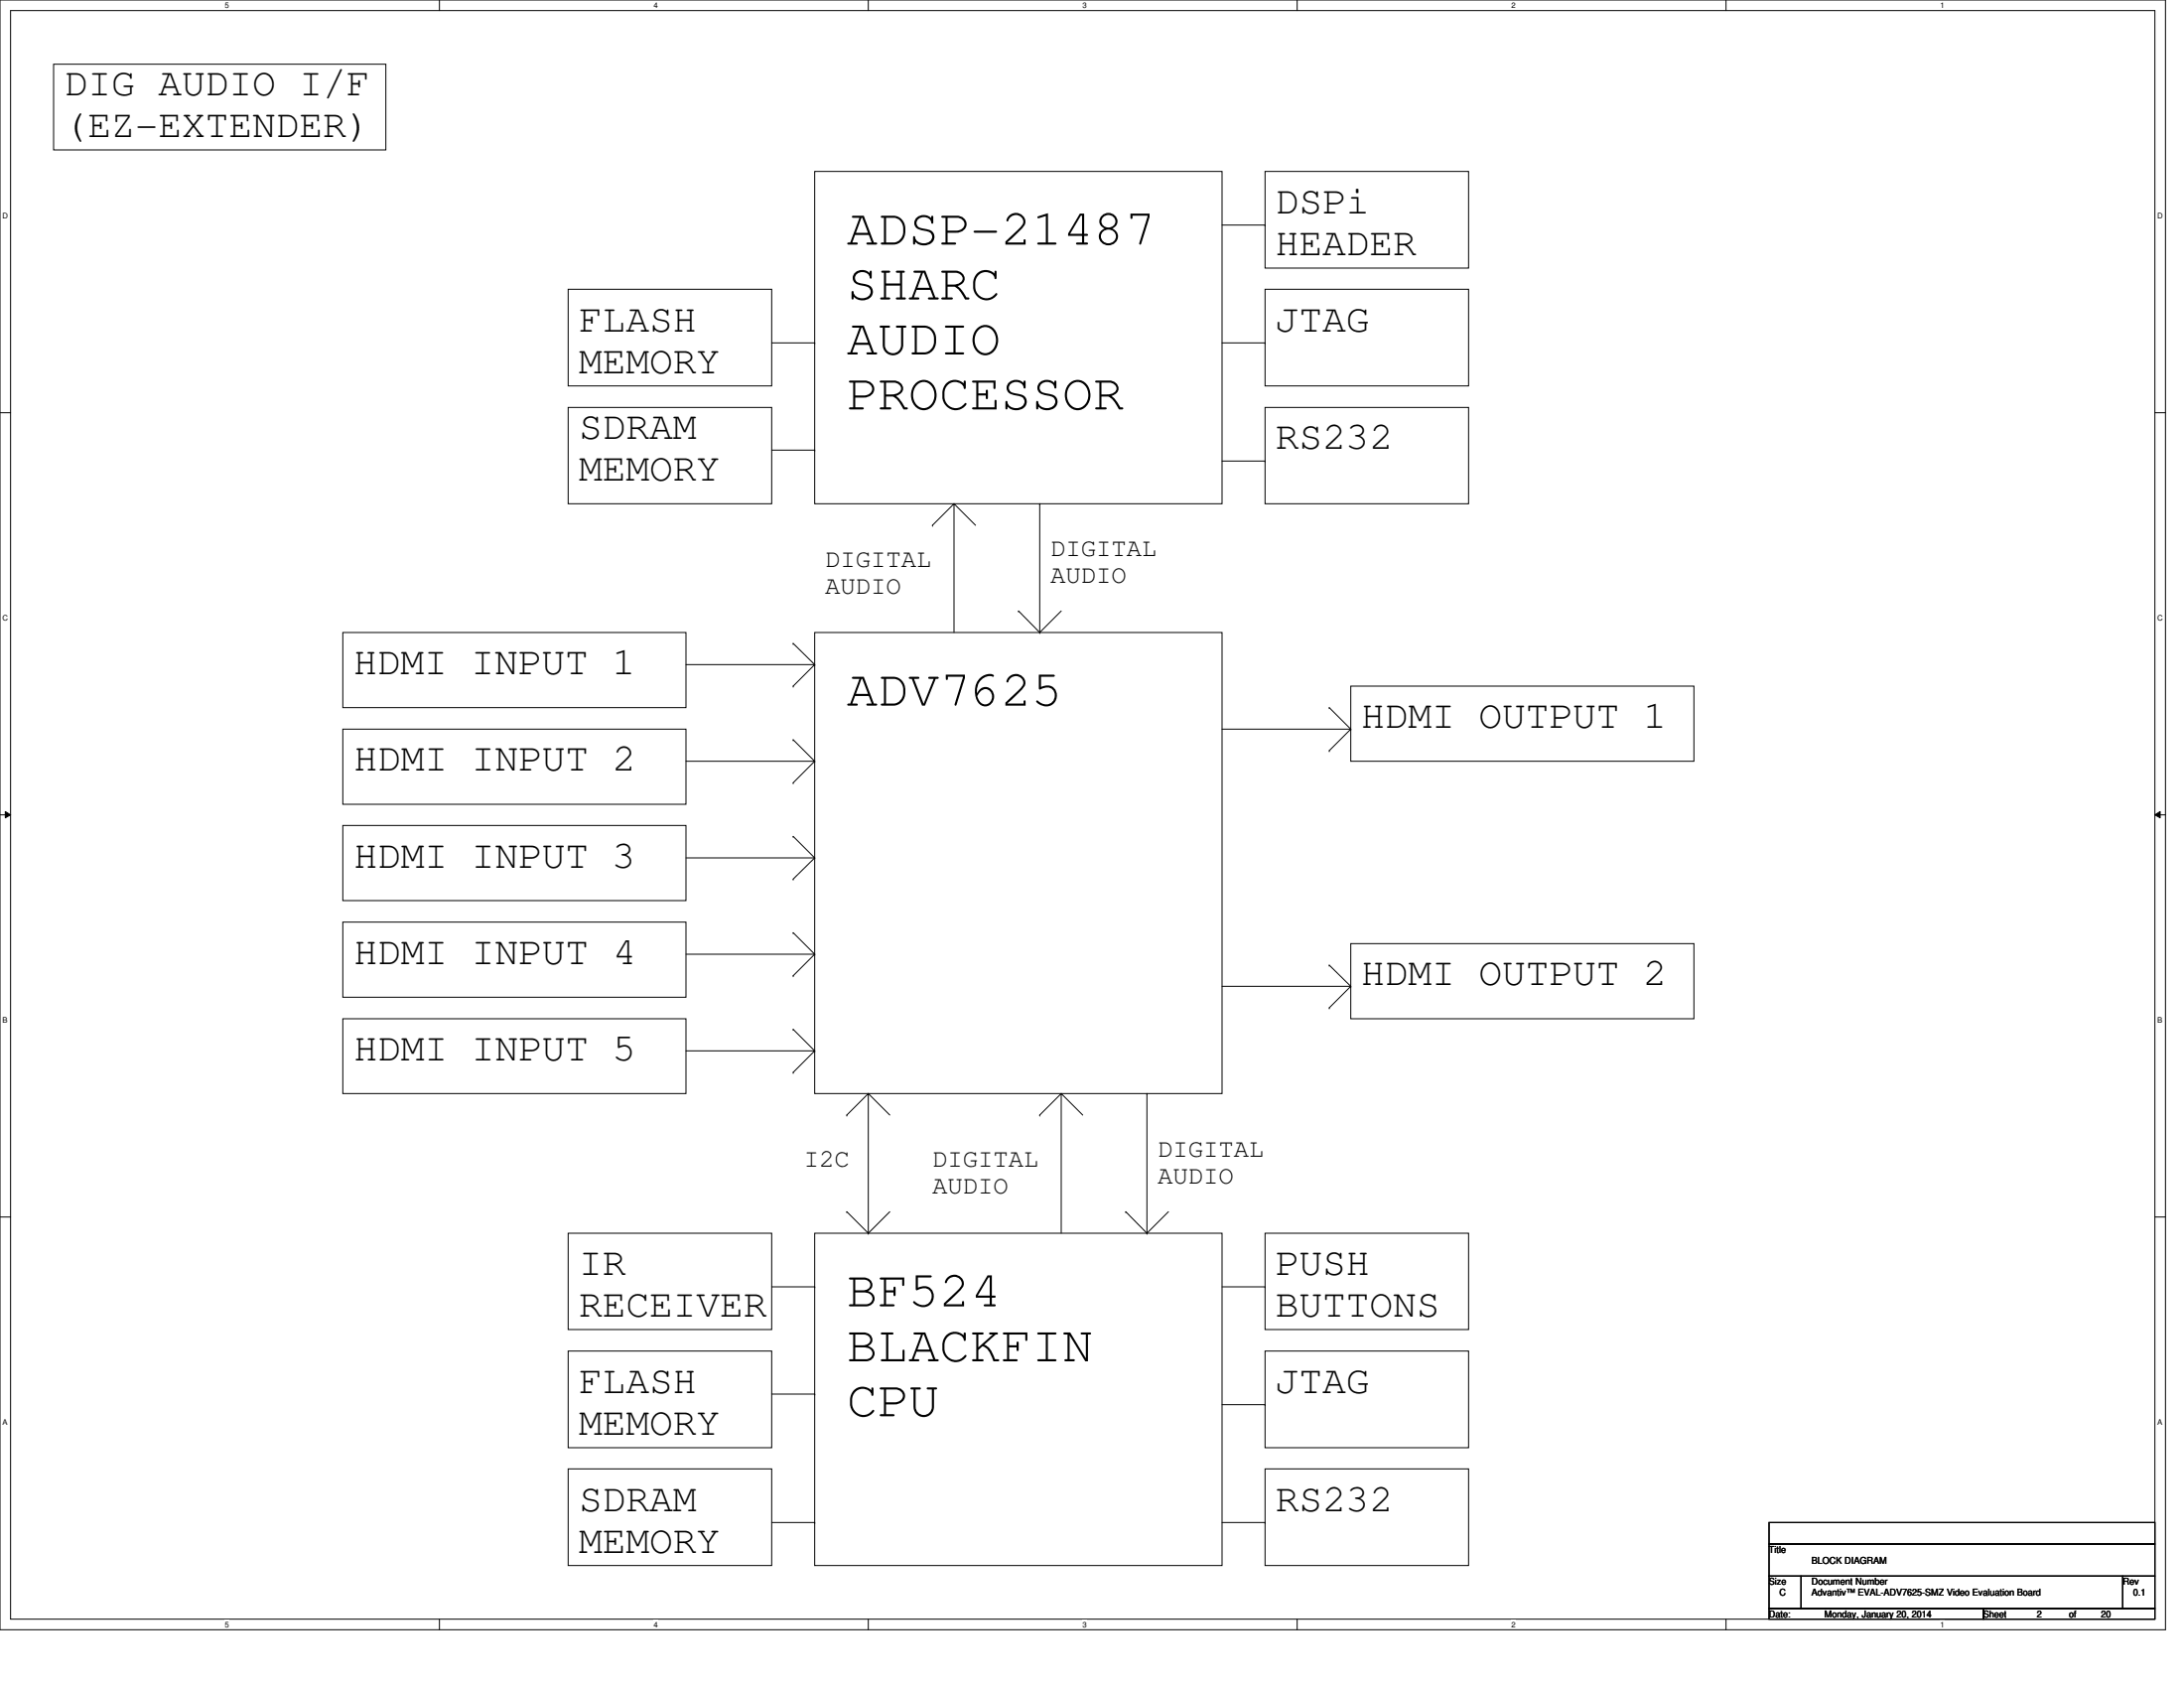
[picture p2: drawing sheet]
<svg xmlns="http://www.w3.org/2000/svg" width="279mm" height="216mm" viewBox="0 0 279 216" stroke-linecap="round" stroke-linejoin="round" font-family="sans-serif">
<path d="M0 0h277v208.4h-277zM1.4 1.4h274.3v205.7h-274.3z" fill="none" stroke="#000" stroke-width=".13"/>
<g fill="#fff">
<path d="M28.8 .1h.5v1.1h-.5z"/>
<path d="M28.8 207.2h.5v1.1h-.5z"/>
</g>
<path d="M56.2 0v1.4M56.2 207.1v1.3" fill="none" stroke="#000" stroke-width=".13"/>
<g fill="#fff">
<path d="M83.7 .1h.5v1.1h-.5z"/>
<path d="M83.7 207.2h.5v1.1h-.5z"/>
</g>
<path d="M111.1 0v1.4M111.1 207.1v1.3" fill="none" stroke="#000" stroke-width=".13"/>
<g fill="#fff">
<path d="M138.5 .1h.6v1.1h-.6z"/>
<path d="M138.5 207.2h.6v1.1h-.6z"/>
</g>
<path d="M165.9 0v1.4M165.9 207.1v1.3" fill="none" stroke="#000" stroke-width=".13"/>
<g fill="#fff">
<path d="M193.4 .1h.5v1.1h-.5z"/>
<path d="M193.4 207.2h.5v1.1h-.5z"/>
</g>
<path d="M220.8 0v1.4M220.8 207.1v1.3" fill="none" stroke="#000" stroke-width=".13"/>
<g fill="#fff">
<path d="M248.2 .1h.6v1.1h-.6z"/>
<path d="M248.2 207.2h.6v1.1h-.6z"/>
<path d="M.3 27.1h.8v1.1h-.8z"/>
<path d="M276 27.1h.7v1.1h-.7z"/>
<path d="M.3 78.5h.8v1.1h-.8z"/>
<path d="M276 78.5h.7v1.1h-.7z"/>
</g>
<path d="M0 52.8h1.4M275.7 52.8h1.3" fill="none" stroke="#000" stroke-width=".13"/>
<g fill="#fff">
<path d="M.3 129.9h.7v1.1h-.7z"/>
<path d="M276 129.9h.6v1.1h-.6z"/>
</g>
<path d="M0 104.2h1.4M.7 103.8l.7 .4-.7 .4zM275.7 104.2l.7-.4v.8zM275.7 104.2h1.3" fill="none" stroke="#000" stroke-width=".13"/>
<path d="M.7 103.8l.7 .4-.7 .4zM275.7 104.2l.7-.4v.8z" fill="#000"/>
<g fill="#fff">
<path d="M.3 181.4h.7v1.1h-.7z"/>
<path d="M276 181.4h.6v1.1h-.6z"/>
</g>
<g fill="none" stroke="#000" stroke-width=".13">
<path d="M6.9 8.2h42.5v11h-42.5zM72.7 37h26v12.4h-26zM104.2 21.9h52.1v42.5h-52.1zM156.3 28.8h5.5M161.8 37h26.1v12.4h-26.1zM161.8 21.9h26.1v12.4h-26.1zM161.8 28.8h.1M72.7 52.1h26v12.3h-26zM98.7 57.6h5.5M98.7 43.9h5.5M104.2 57.6h.1M104.2 43.9h.1"/>
<path d="M156.3 59h5.5M156.3 43.9h5.5M161.8 52.1h26.1v12.3h-26.1zM161.8 59h.1M161.8 43.9h.1M119.3 67.2h.1M122 64.4h.1M122 64.4v16.5M122 64.4l-2.7 2.8M122 64.4l2.8 2.8M130.3 78.1h.1M130.3 78.1l2.7 2.8"/>
<path d="M133 64.4h.1M133 64.4v16.5M135.8 78.1l-2.8 2.8M43.9 80.9h43.9v9.6h-43.9zM43.9 93.3h43.9v9.6h-43.9zM87.8 85h16.4M87.8 97.4h16.4M101.5 82.3h.1M101.5 87.8h.1M101.5 94.6h.1M101.5 82.3l2.7 2.7M101.5 94.6l2.7 2.8"/>
<path d="M104.2 80.9h52.1v59h-52.1zM104.2 85h.1M104.2 97.4h.1M104.2 85l-2.7 2.8M104.2 97.4l-2.7 2.7M133 80.9h.1M156.3 93.3h16.5M170.1 90.5h.1M170.1 96h.1M170.1 90.5l2.7 2.8M172.8 87.8h43.9v9.6h-43.9zM172.8 93.3h.1"/>
<path d="M172.8 93.3l-2.7 2.7M43.9 105.6h43.9v9.6h-43.9zM43.9 117.9h43.9v9.7h-43.9zM87.8 109.7h16.4M101.5 100.1h.1M101.5 107h.1M101.5 112.4h.1M101.5 119.3h.1M101.5 107l2.7 2.7M101.5 119.3l2.7 2.7M104.2 109.7h.1M104.2 109.7l-2.7 2.7"/>
<path d="M43.9 130.3h43.9v9.6h-43.9zM87.8 122h16.4M87.8 134.4h16.4M101.5 124.8h.1M101.5 131.7h.1M101.5 137.2h.1M101.5 131.7l2.7 2.7M104.2 122h.1M104.2 134.4h.1M104.2 122l-2.7 2.8M104.2 134.4l-2.7 2.8M111.1 139.9h.1"/>
<path d="M111.1 139.9v17.8M111.1 139.9l2.7 2.7M111.1 139.9l-2.8 2.7M135.8 139.9h.1M135.8 139.9v17.8M135.8 139.9l2.7 2.7M135.8 139.9l-2.8 2.7M146.7 139.9h.1M146.7 139.9v17.8M156.3 126.2h16.5M170.1 128.9h.1M170.1 123.4h.1"/>
<path d="M170.1 123.4l2.7 2.8M172.8 120.7h43.9v9.6h-43.9zM172.8 126.2h.1M172.8 126.2l-2.7 2.7M0 155.7h1.4M72.7 157.7h26v12.4h-26zM104.2 157.7h52.1v42.5h-52.1zM108.3 155h.1M108.3 142.6h.1M108.3 155l2.8 2.7M111.1 157.7h.1M113.8 155l-2.7 2.7"/>
<path d="M133 142.6h.1M144 155h.1M144 155l2.7 2.7M146.7 157.7h.1M149.5 155l-2.8 2.7M161.8 157.7h26.1v12.4h-26.1zM275.7 155.7h1.3M72.7 172.8h26v12.4h-26zM98.7 164.6h5.5M98.7 178.3h5.5M104.2 164.6h.1M104.2 178.3h.1"/>
<path d="M156.3 164.6h5.5M156.3 179.7h5.5M161.8 172.8h26.1v12.4h-26.1zM161.8 179.7h.1M161.8 164.6h.1M72.7 187.9h26v12.3h-26zM98.7 194.7h5.5M104.2 194.7h.1M156.3 194.7h5.5M161.8 187.9h26.1v12.3h-26.1zM161.8 194.7h.1M226.3 194.7h49.4v2.8h-49.4z"/>
<path d="M226.3 197.5h49.4v4.1h-49.4zM226.3 201.6h4.1v4.1h-4.1zM226.3 205.7h27.4v1.4h-27.4zM230.4 201.6h41.2v4.1h-41.2zM253.7 205.7h22v1.4h-22zM271.6 201.6h4.1v4.1h-4.1z"/>
</g>
<g font-size="6.6">
<text x="108.3" y="31.3">ADSP-21487</text>
<text x="108.3" y="38.3">SHARC</text>
<text x="108.3" y="45.3">AUDIO</text>
<text x="108.3" y="52.4">PROCESSOR</text>
<text x="108.3" y="90.3">ADV7625</text>
<text x="108.3" y="167.1">BF524</text>
<text x="108.3" y="174.1">BLACKFIN</text>
<text x="108.3" y="181.1">CPU</text>
</g>
<g font-size="5">
<text x="8.2" y="12.2">DIG AUDIO I/F</text>
<text x="8.2" y="17.6">(EZ-EXTENDER)</text>
<text x="163.2" y="27.3">DSPi</text>
<text x="163.2" y="32.6">HEADER</text>
<text x="74" y="42.4">FLASH</text>
<text x="74" y="47.8">MEMORY</text>
<text x="163.2" y="42.4">JTAG</text>
<text x="74" y="56.1">SDRAM</text>
<text x="163.2" y="57.4">RS232</text>
<text x="74" y="61.5">MEMORY</text>
<text x="45.3" y="86.3">HDMI INPUT 1</text>
<text x="174.2" y="93.1">HDMI OUTPUT 1</text>
<text x="45.3" y="98.6">HDMI INPUT 2</text>
<text x="45.3" y="111">HDMI INPUT 3</text>
<text x="45.3" y="123.3">HDMI INPUT 4</text>
<text x="174.2" y="126">HDMI OUTPUT 2</text>
<text x="45.3" y="135.6">HDMI INPUT 5</text>
<text x="74" y="163.1">IR</text>
<text x="163.2" y="163.1">PUSH</text>
<text x="74" y="168.4">RECEIVER</text>
<text x="163.2" y="168.4">BUTTONS</text>
<text x="74" y="178.1">FLASH</text>
<text x="163.2" y="178.1">JTAG</text>
<text x="74" y="183.5">MEMORY</text>
<text x="74" y="193.3">SDRAM</text>
<text x="163.2" y="193.3">RS232</text>
<text x="74" y="198.6">MEMORY</text>
</g>
<g font-size="3.3">
<text x="134.4" y="71.1">DIGITAL</text>
<text x="105.6" y="72.5">DIGITAL</text>
<text x="105.6" y="75.9">AUDIO</text>
<text x="134.4" y="74.5">AUDIO</text>
<text x="102.9" y="149.3">I2C</text>
<text x="119.3" y="149.3">DIGITAL</text>
<text x="148.1" y="147.9">DIGITAL</text>
<text x="119.3" y="152.7">AUDIO</text>
<text x="148.1" y="151.3">AUDIO</text>
</g>
<g font-size="1.2">
<text x="226.3" y="198.6">Title</text>
<text x="226.3" y="202.7">Size</text>
<text x="231.8" y="202.7">Document Number</text>
<text x="231.8" y="200">BLOCK DIAGRAM</text>
<text x="271.6" y="202.7">Rev</text>
<text x="226.3" y="206.9">Date:</text>
<text x="227.7" y="204.1">C</text>
<text x="231.8" y="204.1">Advantiv™ EVAL-ADV7625-SMZ Video Evaluation Board</text>
<text x="233.4" y="206.9">Monday, January 20, 2014</text>
<text x="253.7" y="206.9">Sheet</text>
<text x="260.6" y="206.9">2</text>
<text x="264.7" y="206.9">of</text>
<text x="268.8" y="206.9">20</text>
<text x="272.9" y="204.1">0.1</text>
</g>
<g font-size="1">
<text x="28.8" y="1">5</text>
<text x="83.7" y="1">4</text>
<text x="138.5" y="1">3</text>
<text x="193.4" y="1">2</text>
<text x="248.2" y="1">1</text>
<text x=".3" y="27.9">D</text>
<text x="276" y="27.9">D</text>
<text x=".3" y="79.4">C</text>
<text x="276" y="79.4">C</text>
<text x=".3" y="130.8">B</text>
<text x="276" y="130.8">B</text>
<text x=".3" y="182.2">A</text>
<text x="276" y="182.2">A</text>
<text x="28.8" y="208.1">5</text>
<text x="83.7" y="208.1">4</text>
<text x="138.5" y="208.1">3</text>
<text x="193.4" y="208.1">2</text>
<text x="248.2" y="208.1">1</text>
</g>
</svg>
